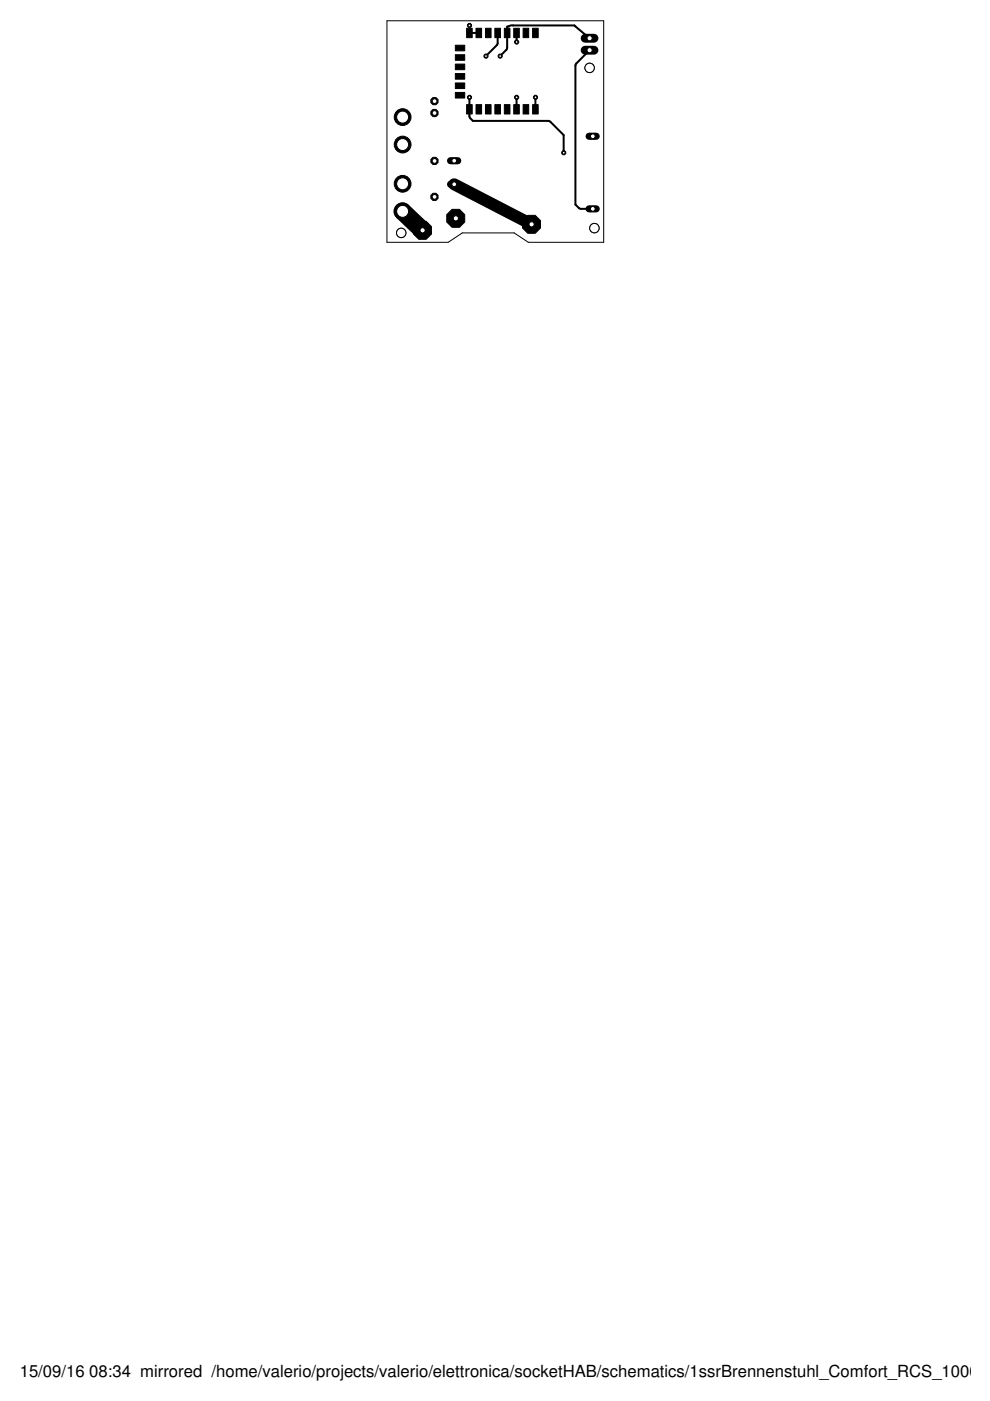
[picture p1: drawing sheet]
<svg xmlns="http://www.w3.org/2000/svg" width="210mm" height="297mm" viewBox="0 0 210 297" stroke-linecap="round" stroke-linejoin="round" font-family="sans-serif">
<g fill="#000" stroke="#000" stroke-width=".21">
<path d="M96.5 11.6h2v1.2h-2zM96.5 19.6h2v1.2h-2zM96.5 17.6h2v1.2h-2zM96.5 9.6h2v1.2h-2zM96.5 15.6h2v1.2h-2zM96.5 13.6h2v1.2h-2zM98.9 6h1.2v2h-1.2zM100.9 6h1.2v2h-1.2zM102.9 6h1.2v2h-1.2zM104.9 6h1.2v2h-1.2zM106.9 6h1.2v2h-1.2zM108.9 6h1.2v2h-1.2z"/>
<path d="M110.9 6h1.2v2h-1.2zM112.9 6h1.2v2h-1.2zM98.9 22.2h1.2v2h-1.2zM100.9 22.2h1.2v2h-1.2zM102.9 22.2h1.2v2h-1.2zM104.9 22.2h1.2v2h-1.2zM106.9 22.2h1.2v2h-1.2zM108.9 22.2h1.2v2h-1.2zM110.9 22.2h1.2v2h-1.2zM112.9 22.2h1.2v2h-1.2z"/>
<circle cx="92.1" cy="21.4" r=".83"/>
</g>
<path d="M99.5 7h2M99.5 5.2v.2M105.5 7l-.1 2.5-2.4 2.4M107.5 6.9v.1M109.5 7v1.9M125 10.6l-2.8 2.9-.2 .4v29.5l1 .9h2.7M125 8.1l-3.2-2.7h-13.5l-.8 .3v4.6l-1.5 1.6M99.5 23.1v.1M99.5 20.6v4.2l.8 .8 16.3 .1 2.9 2.9v3.8M109.5 20.6v2.6M113.5 20.6v2.6" fill="none" stroke="#000" stroke-width=".42"/>
<path d="M96.3 39.1l16.4 8.5" fill="none" stroke="#000" stroke-width="2.5"/>
<path d="M85.3 44.8l4.3 4" fill="none" stroke="#000" stroke-width="3.8"/>
<circle cx="92.1" cy="21.4" r=".51" fill="#fff" stroke="#000" stroke-width=".21"/>
<circle cx="92.1" cy="24" r=".83" fill="#000" stroke="#000" stroke-width=".21"/>
<circle cx="92.1" cy="24" r=".51" fill="#fff" stroke="#000" stroke-width=".21"/>
<circle cx="92.1" cy="34.1" r=".83" fill="#000" stroke="#000" stroke-width=".21"/>
<circle cx="92.1" cy="34.1" r=".51" fill="#fff" stroke="#000" stroke-width=".21"/>
<circle cx="92.1" cy="41.7" r=".83" fill="#000" stroke="#000" stroke-width=".21"/>
<circle cx="92.1" cy="41.7" r=".51" fill="#fff" stroke="#000" stroke-width=".21"/>
<path d="M124.9 44.3h1.5" fill="none" stroke="#000" stroke-width="1.5"/>
<circle cx="125.7" cy="44.3" r=".51" fill="#fff" stroke="#000" stroke-width=".21"/>
<path d="M95.5 39.1h1.5" fill="none" stroke="#000" stroke-width="1.5"/>
<circle cx="96.3" cy="39.1" r=".51" fill="#fff" stroke="#000" stroke-width=".21"/>
<path d="M95.5 34.1h1.5" fill="none" stroke="#000" stroke-width="1.5"/>
<circle cx="96.3" cy="34.1" r=".51" fill="#fff" stroke="#000" stroke-width=".21"/>
<path d="M124.9 28.9h1.5" fill="none" stroke="#000" stroke-width="1.5"/>
<circle cx="125.7" cy="28.9" r=".51" fill="#fff" stroke="#000" stroke-width=".21"/>
<circle cx="112.7" cy="47.6" r="2.06" fill="#000" stroke="#000" stroke-width=".21"/>
<circle cx="112.7" cy="47.6" r=".55" fill="#fff" stroke="#000" stroke-width=".21"/>
<circle cx="89.6" cy="48.8" r="2.06" fill="#000" stroke="#000" stroke-width=".21"/>
<circle cx="89.6" cy="48.8" r=".55" fill="#fff" stroke="#000" stroke-width=".21"/>
<circle cx="96.6" cy="46.3" r="2.06" fill="#000" stroke="#000" stroke-width=".21"/>
<circle cx="96.6" cy="46.3" r=".55" fill="#fff" stroke="#000" stroke-width=".21"/>
<circle cx="85.4" cy="44.8" r="1.78" fill="#000" stroke="#000" stroke-width=".21"/>
<circle cx="85.4" cy="44.8" r="1.27" fill="#fff" stroke="#000" stroke-width=".21"/>
<circle cx="85.4" cy="39" r="1.78" fill="#000" stroke="#000" stroke-width=".21"/>
<circle cx="85.4" cy="39" r="1.27" fill="#fff" stroke="#000" stroke-width=".21"/>
<circle cx="85.4" cy="24.8" r="1.78" fill="#000" stroke="#000" stroke-width=".21"/>
<circle cx="85.4" cy="24.8" r="1.27" fill="#fff" stroke="#000" stroke-width=".21"/>
<circle cx="85.4" cy="30.6" r="1.78" fill="#000" stroke="#000" stroke-width=".21"/>
<circle cx="85.4" cy="30.6" r="1.27" fill="#fff" stroke="#000" stroke-width=".21"/>
<path d="M124.1 10.6h1.8" fill="none" stroke="#000" stroke-width="1.9"/>
<circle cx="125" cy="10.6" r=".55" fill="#fff" stroke="#000" stroke-width=".21"/>
<path d="M124.1 8.1h1.8" fill="none" stroke="#000" stroke-width="1.9"/>
<circle cx="125" cy="8.1" r=".55" fill="#fff" stroke="#000" stroke-width=".21"/>
<circle cx="99.5" cy="20.6" r=".44" fill="#000" stroke="#000" stroke-width=".21"/>
<circle cx="99.5" cy="20.6" r=".3" fill="#fff" stroke="#000" stroke-width=".21"/>
<circle cx="119.5" cy="32.4" r=".44" fill="#000" stroke="#000" stroke-width=".21"/>
<circle cx="119.5" cy="32.4" r=".3" fill="#fff" stroke="#000" stroke-width=".21"/>
<circle cx="99.5" cy="5.4" r=".44" fill="#000" stroke="#000" stroke-width=".21"/>
<circle cx="99.5" cy="5.4" r=".3" fill="#fff" stroke="#000" stroke-width=".21"/>
<circle cx="103" cy="11.9" r=".44" fill="#000" stroke="#000" stroke-width=".21"/>
<circle cx="103" cy="11.9" r=".3" fill="#fff" stroke="#000" stroke-width=".21"/>
<circle cx="109.5" cy="8.9" r=".44" fill="#000" stroke="#000" stroke-width=".21"/>
<circle cx="109.5" cy="8.9" r=".3" fill="#fff" stroke="#000" stroke-width=".21"/>
<circle cx="113.5" cy="20.6" r=".44" fill="#000" stroke="#000" stroke-width=".21"/>
<circle cx="113.5" cy="20.6" r=".3" fill="#fff" stroke="#000" stroke-width=".21"/>
<circle cx="109.5" cy="20.6" r=".44" fill="#000" stroke="#000" stroke-width=".21"/>
<circle cx="109.5" cy="20.6" r=".3" fill="#fff" stroke="#000" stroke-width=".21"/>
<circle cx="106" cy="11.9" r=".44" fill="#000" stroke="#000" stroke-width=".21"/>
<circle cx="106" cy="11.9" r=".3" fill="#fff" stroke="#000" stroke-width=".21"/>
<g fill="none" stroke="#000" stroke-width=".21">
<path d="M82 4.4h46v47h-16l-3-2h-11l-3 2h-13z"/>
<circle cx="125" cy="14.4" r=".99"/>
</g>
<circle cx="125" cy="14.4" r=".99" fill="#fff" stroke="#000" stroke-width=".21"/>
<circle cx="85.1" cy="49.4" r=".99" fill="none" stroke="#000" stroke-width=".21"/>
<circle cx="85.1" cy="49.4" r=".99" fill="#fff" stroke="#000" stroke-width=".21"/>
<circle cx="126" cy="48.4" r=".99" fill="none" stroke="#000" stroke-width=".21"/>
<circle cx="126" cy="48.4" r=".99" fill="#fff" stroke="#000" stroke-width=".21"/>
<g font-size="3.5">
<text x="4.2" y="291.8">15/09/16</text>
<text x="18.9" y="291.8">08:34 mirrored /home/valerio/projects/valerio/elettronica/socketHAB/schematics/1ssrBrennenstuhl_Comfort_RCS_1000N_</text>
</g>
</svg>
